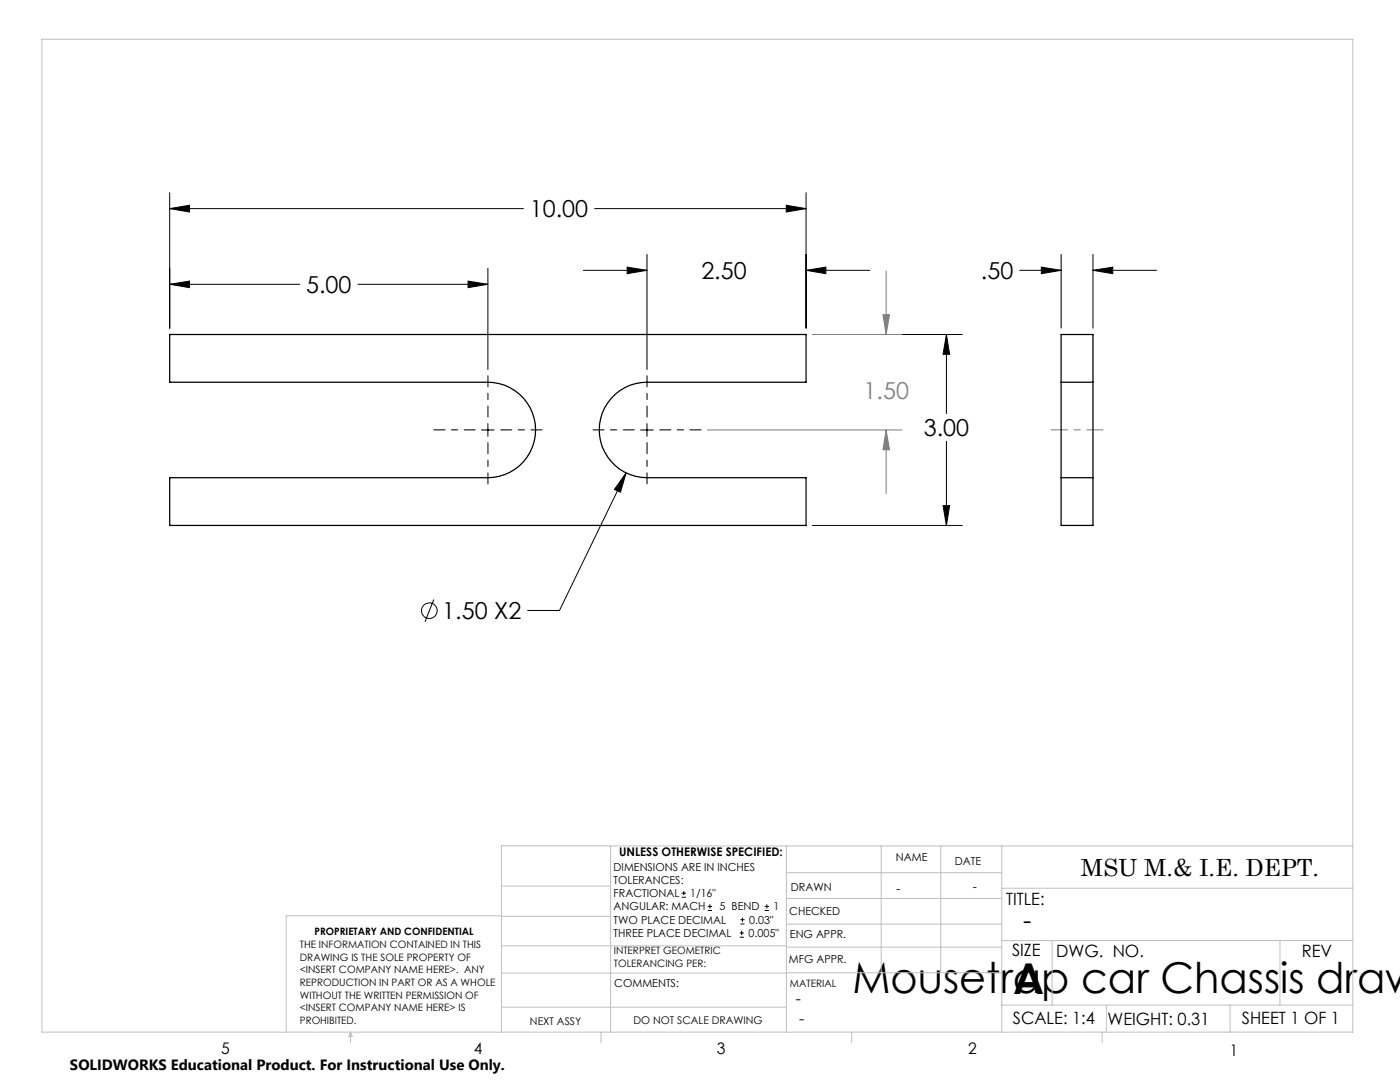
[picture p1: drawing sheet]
<svg xmlns="http://www.w3.org/2000/svg" width="279mm" height="216mm" viewBox="0 0 279 216" stroke-linecap="round" stroke-linejoin="round" font-family="sans-serif">
<g fill="none" stroke="#000" stroke-width=".2">
<path d="M33.9 38.5v27M160.9 38.5v27M33.9 41.6l3.9-.6v1.3zM33.9 56.7l3.9-.6v1.3zM33.9 41.6h70.6M33.9 56.7h25.9M71.4 56.7h26M93.4 56.1l4 .6-4 .7zM97.4 53.6v20.1M116.4 53.9h12.7M118.7 41.6h42.2M125.2 53.3l3.9 .6-3.9 .7z"/>
<path d="M129.1 50.8v22.9M156.9 41l4 .6-4 .7zM160.9 53.9l3.9-.6v1.3zM160.9 53.9h12.7M203.5 53.9h8.3M207.8 53.3l4 .6-4 .7zM211.8 50.8v14.7M218.1 53.9l4-.6v1.3zM218.1 53.9h12.7M218.1 50.8v14.7M162.1 66.7h30M188.9 66.7l.6 4h-1.3z"/>
<path d="M188.9 66.7v15.8M96.1 85.8h2.5M97.4 84.5v2.6M125 94.4l-1.2 3.8-1.2-.6zM125 94.4l-13.3 27.4h-6.4M127.8 85.8h2.6M129.1 84.5v2.6M188.9 88.1v16.7M86.6 119.6l-1.8 4.5M162.1 104.8h30M188.2 100.9h1.3l-.6 3.9zM136 179h.9"/>
<path d="M136 178.2h.9M136.5 177.8v.8M141.3 181.7h.8M141.3 180.9h.8M141.7 180.4v.9M147.6 187h.8M147.6 186.2h.8M147.8 184.4h.8M147.8 183.5h.8M148 185.7v.9M148.2 183.1v.8M152.6 181.7h.9"/>
<path d="M152.6 180.9h.9M153 180.4v.9"/>
<circle cx="85.7" cy="121.9" r="1.56"/>
</g>
<path d="M176.8 54v12.7M162.1 66.7h17.9M176.2 62.8h1.3l-.7 3.9zM141.2 85.8h38.8M176.8 85.8l.7 3.9h-1.3zM176.8 85.8v12.7" fill="none" stroke="#808080" stroke-width=".2"/>
<path d="M94.8 85.8h-8.2M97.4 83.2v-8.2M97.4 88.3v8.3M99.9 85.8h8.3M126.6 85.8h-8.3M129.1 83.2v-8.2M129.1 88.3v8.3M131.7 85.8h8.2" fill="none" stroke="#000" stroke-width=".2" stroke-dasharray="15.2 1.3 1.3 1.3" stroke-dashoffset="13"/>
<path d="M220.1 85.8h-10.3" fill="none" stroke="#808080" stroke-width=".2" stroke-dasharray="15.2 1.3 1.3 1.3" stroke-dashoffset="12"/>
<g fill="none" stroke="#c0c0c0" stroke-width=".2">
<path d="M8.4 7.8h261.6v198.2h-261.6zM100.1 176.8h21.7M121.8 168.8v37.2M157 168.8v37.2M157 179.3h42.9M157 174.1h42.9M175.9 168.8v25.3M187.7 168.8v25.3M199.9 177.2h70.1M199.9 168.8v37.2M270 168.8h-169.9v37.2M100.1 194.2h56.9"/>
<path d="M100.1 188.7h56.9M100.1 182.8h21.7M100.1 182.7h-43v23.3M157 194.1h42.9M157 184.4h42.9M157 189h42.9M199.9 187.7h70.1M210 187.7v12.9M255.4 187.7v12.9M70 206v2.1M70 206l.3 .8h-.7zM100.1 201h56.9"/>
<path d="M119.9 206v2.1M170 206v2.1M199.9 200.6h70.1M220 206v2.1M220.8 200.6v5.4M245.5 200.6v5.4"/>
</g>
<path d="M33.9 41.6l3.9-.6v1.3zM156.9 41l4 .6-4 .7zM188.2 100.9h1.3l-.6 3.9zM188.9 66.7l.6 4h-1.3zM125 94.4l-2.4 3.2 1.2 .6zM125.2 53.3l3.9 .6-3.9 .7zM160.9 53.9l3.9-.6v1.3zM93.4 56.1l4 .6-4 .7zM33.9 56.7l3.9-.6v1.3zM218.1 53.9l4-.6v1.3zM207.8 53.3l4 .6-4 .7z" fill="#000"/>
<path d="M176.8 85.8l.7 3.9h-1.3zM176.2 62.8h1.3l-.7 3.9z" fill="#808080"/>
<path d="M33.9 66.7h127v9.6h-31.8a9.5 9.5 0 0 0-9.5 9.5 9.5 9.5 0 0 0 9.5 9.5h31.8v9.5h-127v-9.5h63.5a9.5 9.5 0 0 0 9.5-9.5 9.5 9.5 0 0 0-9.5-9.5h-63.5zM211.8 76.3v19M211.8 76.3h6.3M211.8 76.3v-9.6h6.3v9.6M218.1 76.3v19M211.8 95.3h6.3M211.8 95.3v9.5h6.3v-9.5" fill="none" stroke="#000" stroke-width=".25"/>
<g font-size="8.5">
<text x="170.1" y="198.1">Mousetrap car Chassis draw</text>
<text x="202.2" y="198.3">A</text>
</g>
<text font-size="5.1" x="204.2" y="185.4">-</text>
<g font-size="4.7">
<text x="105.8" y="43.4">10.00</text>
<text x="61.1" y="58.5">5.00</text>
<text x="140" y="55.7">2.50</text>
<text x="195.8" y="55.7">.50</text>
<text x="184.4" y="87">3.00</text>
<text x="88.3" y="123.6">1.50 X2</text>
<text x="215.7" y="174.7">MSU M.&amp; I.E. DEPT.</text>
</g>
<text font-size="4.7" fill="#808080" x="172.4" y="79.7">1.50</text>
<g font-size="3.4">
<text x="200.8" y="180.5">TITLE:</text>
<text x="202" y="190.8">SIZE</text>
<text x="210.8" y="190.9">DWG. NO.</text>
<text x="259.8" y="191">REV</text>
<text x="202.1" y="204.4">SCALE: 1:4</text>
<text x="221" y="204.5">WEIGHT: 0.31</text>
<text x="247.8" y="204.4">SHEET 1 OF 1</text>
</g>
<g font-size="3.2">
<text x="158.8" y="200.4">-</text>
<text x="159.5" y="204.4">-</text>
<text x="44.2" y="210.4">5</text>
<text x="94.6" y="210.3">4</text>
<text x="143.1" y="210.4">3</text>
<text x="193.2" y="210.3">2</text>
<text x="245.4" y="210.6">1</text>
</g>
<text font-size="3" x="14" y="213.5">SOLIDWORKS Educational Product. For Instructional Use Only.</text>
<g font-size="2.5">
<text x="178.9" y="178.2">-</text>
<text x="194.1" y="177.8">-</text>
</g>
<text font-size="2.4" x="123.6" y="170.8">UNLESS OTHERWISE SPECIFIED:</text>
<g font-size="2.2">
<text x="122.5" y="173.7">DIMENSIONS ARE IN INCHES</text>
<text x="178.8" y="171.8">NAME</text>
<text x="190.6" y="172.5">DATE</text>
<text x="122.5" y="176.4">TOLERANCES:</text>
<text x="122.5" y="179">FRACTIONAL</text>
<text x="137.8" y="179">1/16&quot;</text>
<text x="157.8" y="177.8">DRAWN</text>
<text x="122.5" y="184.3">TWO PLACE DECIMAL</text>
<text x="122.5" y="181.7">ANGULAR: MACH</text>
<text x="143.6" y="181.7">5 BEND</text>
<text x="149.5" y="184.3">0.03&quot;</text>
<text x="154.4" y="181.7">1</text>
<text x="157.5" y="182.5">CHECKED</text>
<text x="122.5" y="187">THREE PLACE DECIMAL</text>
<text x="149.4" y="187">0.005&quot;</text>
<text x="157.6" y="187.2">ENG APPR.</text>
<text x="122.6" y="197">COMMENTS:</text>
<text x="157.4" y="192.2">MFG APPR.</text>
</g>
<g font-size="2.1">
<text x="105.8" y="204.5">NEXT ASSY</text>
<text x="126.4" y="204.3">DO NOT SCALE DRAWING</text>
</g>
<g font-size="2">
<text x="59.8" y="189.2">THE INFORMATION CONTAINED IN THIS</text>
<text x="59.8" y="191.7">DRAWING IS THE SOLE PROPERTY OF</text>
<text x="62.8" y="186.5">PROPRIETARY AND CONFIDENTIAL</text>
<text x="122.5" y="190.4">INTERPRET GEOMETRIC</text>
<text x="59.8" y="194.2">&lt;INSERT COMPANY NAME HERE&gt;. ANY</text>
<text x="59.8" y="196.8">REPRODUCTION IN PART OR AS A WHOLE</text>
<text x="122.5" y="192.9">TOLERANCING PER:</text>
<text x="157.7" y="197">MATERIAL</text>
<text x="59.8" y="199.3">WITHOUT THE WRITTEN PERMISSION OF</text>
<text x="59.8" y="201.8">&lt;INSERT COMPANY NAME HERE&gt; IS</text>
<text x="59.8" y="204.3">PROHIBITED.</text>
</g>
</svg>
